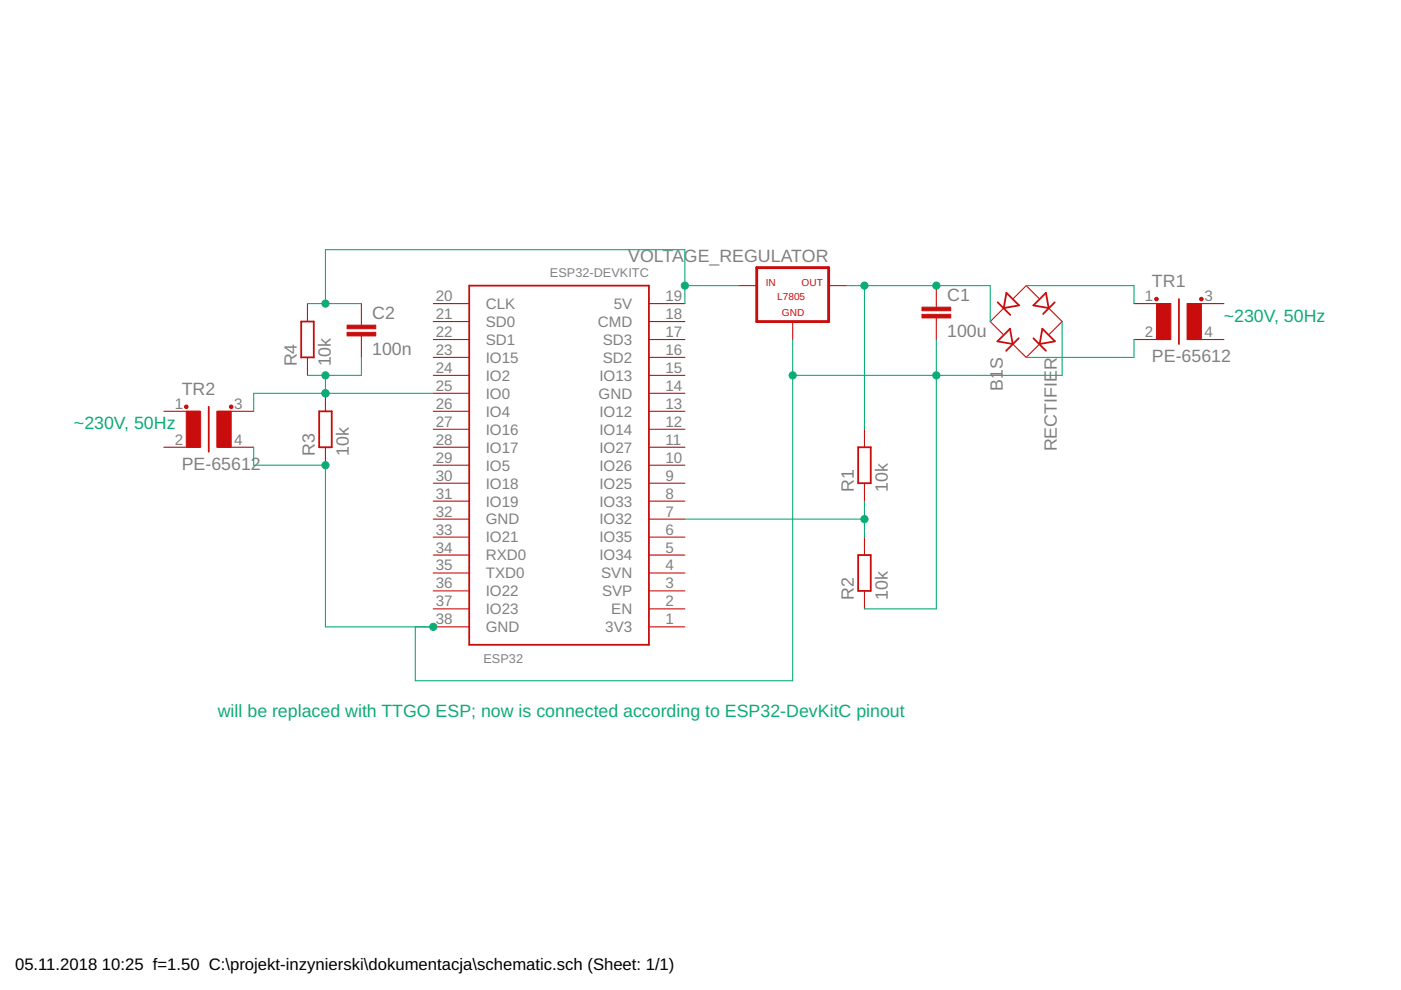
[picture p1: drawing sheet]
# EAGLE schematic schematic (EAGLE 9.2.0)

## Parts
C1  100u  C2,5-3  [C2.5-3]
C2  100n  C2,5-3  [C2.5-3]
ESP32  ESP32DEVKITC  [ESP32-DEVKITC]
R1  10k  R-EU_0204/2V  [0204V]
R2  10k  R-EU_0204/2V  [0204V]
R3  10k  R-EU_0204/2V  [0204V]
R4  10k  R-EU_0204/2V  [0204V]
RECTIFIER  B1S  [MBS]
TR1  PE-65612  [PE-65612]
TR2  PE-65612  [PE-65612]
VOLTAGE_REGULATOR  -L7805  [L7805]

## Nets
N$1: C2.1 ESP32.19(5V) R4.2 VOLTAGE_REGULATOR.IN
N$2: C2.2 ESP32.25(IO0) R3.2 R4.1 TR2.3(S1)
N$3: C1.1 R1.2 RECTIFIER.AC2 VOLTAGE_REGULATOR.OUT
N$4: ESP32.7(IO32) R1.1 R2.2
N$5: RECTIFIER.- TR1.1
N$6: C1.2 ESP32.38(GND) R2.1 R3.1 RECTIFIER.AC1 TR2.4(S2) VOLTAGE_REGULATOR.GND
N$7: RECTIFIER.+ TR1.2
Unconnected: ESP32.1(3V3) ESP32.2(EN) ESP32.3(SVP) ESP32.4(SVN) ESP32.5(IO34) ESP32.6(IO35) ESP32.8(IO33) ESP32.9(IO25) ESP32.10(IO26) ESP32.11(IO27) ESP32.12(IO14) ESP32.13(IO12) ESP32.14(GND) ESP32.15(IO13) ESP32.16(SD2) ESP32.17(SD3) ESP32.18(CMD) ESP32.20(CLK) ESP32.21(SD0) ESP32.22(SD1) ESP32.23(IO15) ESP32.24(IO2) ESP32.26(IO4) ESP32.27(IO16) ESP32.28(IO17) ESP32.29(IO5) ESP32.30(IO18) ESP32.31(IO19) ESP32.32(GND) ESP32.33(IO21) ESP32.34(RXD0) ESP32.35(TXD0) ESP32.36(IO22) ESP32.37(IO23) TR1.3(S1) TR1.4(S2) TR2.1 TR2.2

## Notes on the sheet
- ~230V, 50Hz
- ~230V, 50Hz
- will be replaced with TTGO ESP; now is connected according to ESP32-DevKitC pinout
